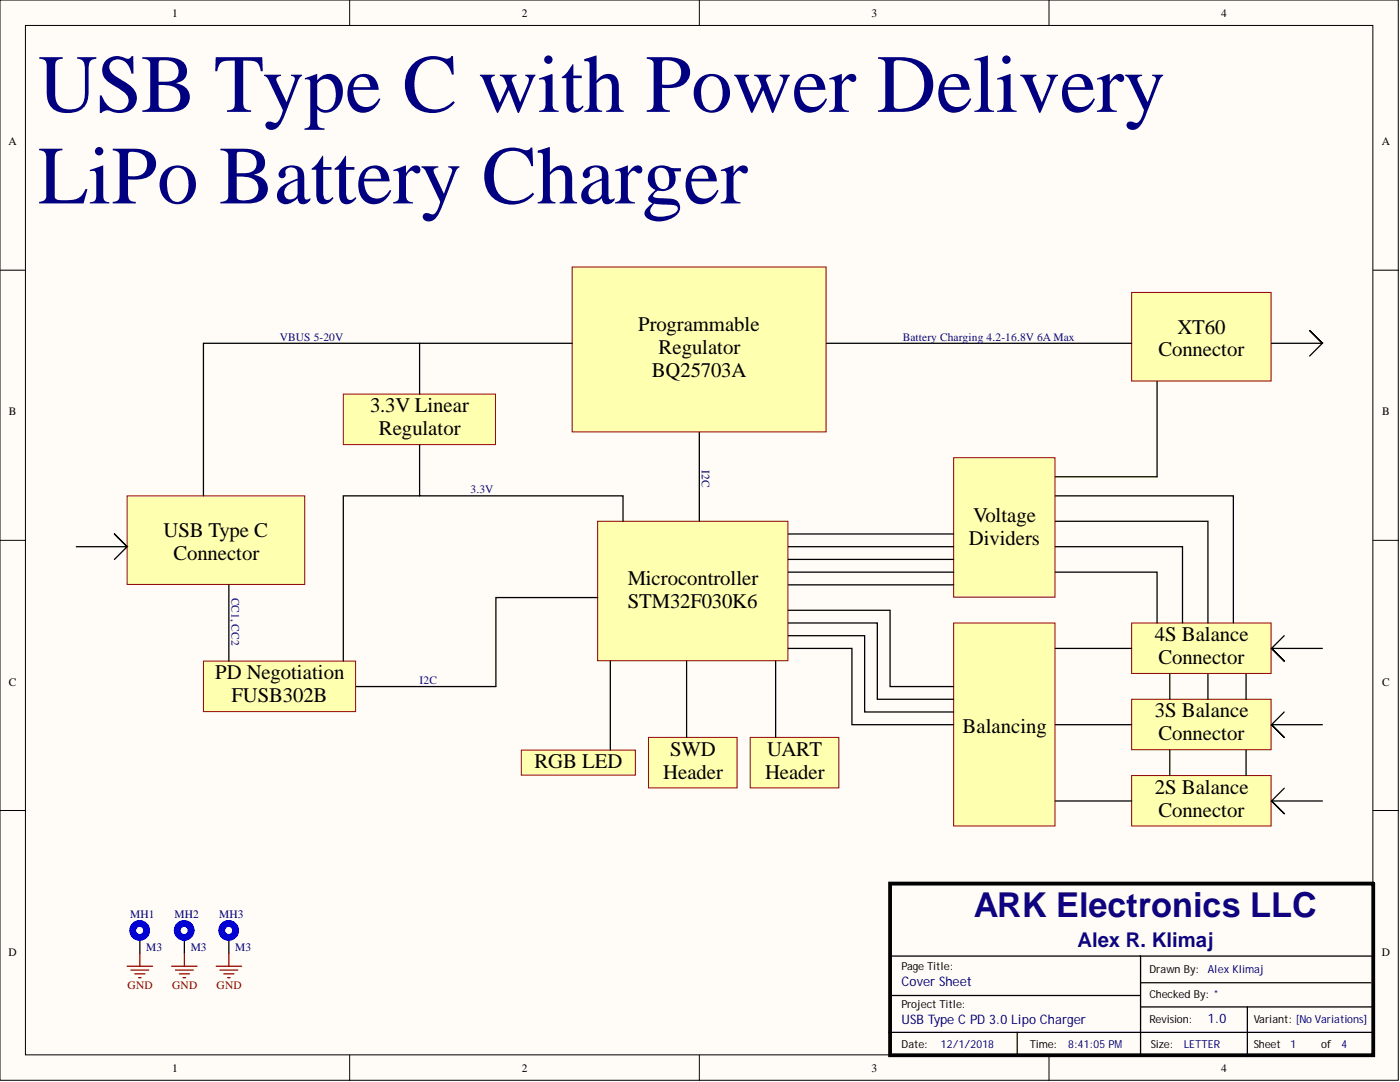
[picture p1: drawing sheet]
<svg xmlns="http://www.w3.org/2000/svg" width="279mm" height="216mm" viewBox="0 0 279 216" stroke-linecap="round" stroke-linejoin="round" font-family="sans-serif">
<g fill="#fffcf8" stroke="#000" stroke-width=".2">
<path d="M0 0h279.1v215.6h-279.1z"/>
<path d="M5.1 5.1h268.9v205.4h-268.9z"/>
</g>
<path d="M69.8 0v5.1M139.6 0v5.1M209.4 0v5.1M0 53.9h5.1M274.1 53.9h5M0 107.8h5.1M274.1 107.8h5M0 161.7h5.1M274.1 161.7h5M69.8 210.6v5M139.6 210.6v5M209.4 210.6v5" fill="none" stroke="#000" stroke-width=".2"/>
<path d="M177.6 176.3h96.5v34.3h-96.5z" fill="none" stroke="#000" stroke-width=".76"/>
<path d="M177.9 190.8h95.9M177.9 198.6h49.7M227.6 190.8v19.8M227.6 196.1h46M177.4 206h96.4M203 206v4.8M227.7 200.9h46.4M248.9 200.9v9.9" fill="none" stroke="#000" stroke-width=".25"/>
<g fill="#ffffb0" stroke="#980000" stroke-width=".2">
<path d="M25.4 98.9h35.4v17.7h-35.4z"/>
<path d="M40.6 131.9h30.4v10.1h-30.4z"/>
<path d="M225.8 58.4h27.9v17.6h-27.9z"/>
<path d="M225.8 124.3h27.9v10.1h-27.9z"/>
<path d="M225.8 139.5h27.9v10.1h-27.9z"/>
<path d="M225.8 154.8h27.9v10h-27.9z"/>
<path d="M190.3 124.3h20.2v40.5h-20.2z"/>
<path d="M68.5 78.6h30.4v10.1h-30.4z"/>
<path d="M114.2 53.3h50.7v32.9h-50.7z"/>
<path d="M119.3 104h38v27.8h-38z"/>
<path d="M104 149.7h22.8v5h-22.8z"/>
<path d="M129.4 147.1h17.7v10.1h-17.7z"/>
<path d="M149.7 147.1h17.7v10.1h-17.7z"/>
</g>
<g fill="none" stroke="#000" stroke-width=".25">
<path d="M83.7 68.5v10.1M114.2 68.5h-73.6v30.4M164.9 68.5h60.9M83.7 88.8v10.1h40.6v5.1M139.6 86.3v17.7M45.7 116.7v15.2M119.3 119.2h-20.3v17.8h-27.9M121.8 131.9v17.8M137 131.9v15.2M154.8 131.9v15.2M210.6 129.4h15.2M210.6 144.6h15.2"/>
<path d="M210.6 159.8h15.2"/>
</g>
<path d="M190.3 91.3h20.2v27.9h-20.2z" fill="#ffffb0" stroke="#980000" stroke-width=".2"/>
<g fill="none" stroke="#000" stroke-width=".25">
<path d="M230.9 76.1v19h-20.3M253.8 68.5h10.1l-2.5 2.5M261.4 66l2.5 2.5-2.5-2.5M83.7 98.9h-15.2v33M210.6 98.9h35.5v25.4M15.2 109.1h10.2l-2.6 2.5M22.8 106.6l2.6 2.5-2.6-2.5M157.3 116.7h33M157.3 114.2h33M157.3 111.6h33M157.3 109.1h33M157.3 106.6h33"/>
<path d="M210.6 114.2h20.3v10.1M210.6 109.1h25.4v15.2M210.6 104h30.5v20.3M157.3 129.4h12.7v15.2h20.3M157.3 126.8h15.3v15.3h17.7M157.3 124.3h17.8v15.2h15.2M157.3 121.8h20.3v15.2h12.7M233.5 134.5v5M241.1 134.5v5M248.7 134.5v5M256.3 126.8l-2.5 2.6h10.1M256.3 131.9l-2.5-2.5 2.5 2.5"/>
<path d="M233.5 149.7v5.1M248.7 149.7v5.1M256.3 142.1l-2.5 2.5h10.1M256.3 147.1l-2.5-2.5 2.5 2.5M256.3 157.3l-2.5 2.5h10.1M256.3 162.4l-2.5-2.6 2.5 2.6M27.9 187.7v2.6M36.8 187.7v2.6M45.7 187.7v2.6"/>
</g>
<g fill="none" stroke="#00f" stroke-width=".25">
<circle cx="27.9" cy="185.7" r="1.94"/>
<circle cx="36.8" cy="185.7" r="1.94"/>
<circle cx="45.6" cy="185.7" r="1.94"/>
</g>
<g fill="none" stroke="#00f" stroke-width="1.3">
<circle cx="27.9" cy="185.7" r="1.36"/>
<circle cx="36.8" cy="185.7" r="1.36"/>
<circle cx="45.6" cy="185.7" r="1.36"/>
</g>
<g fill="none" stroke="#800000" stroke-width=".25">
<path d="M25.4 192.8h5.1M26.1 193.6h3.6M26.9 194.3h2M27.7 195.1h.5M27.9 190.3v2.5M34.3 192.8h5M35 193.6h3.6M35.8 194.3h2M36.5 195.1h.5M36.8 190.3v2.5M43.1 192.8h5.1M43.9 193.6h3.6"/>
<path d="M44.7 194.3h2M45.4 195.1h.5M45.7 190.3v2.5"/>
</g>
<g font-size="16.5" fill="#000080">
<text x="7.6" y="22.3">USB Type C with Power Delivery</text>
<text x="7.6" y="40.6">LiPo Battery Charger</text>
</g>
<text font-size="6.8" fill="#11037f" x="194.4" y="183">ARK Electronics LLC</text>
<g font-size="4.1">
<text x="127.4" y="66">Programmable</text>
<text x="131.4" y="70.6">Regulator</text>
<text x="231.2" y="71.1">Connector</text>
<text x="235" y="66.6">XT60</text>
<text x="130.1" y="75.2">BQ25703A</text>
<text x="73.8" y="82.3">3.3V Linear</text>
<text x="75.6" y="86.8">Regulator</text>
<text x="32.7" y="107.1">USB Type C</text>
<text x="194.2" y="104.1">Voltage</text>
<text x="34.6" y="111.7">Connector</text>
<text x="193.4" y="108.7">Dividers</text>
<text x="125.3" y="116.8">Microcontroller</text>
<text x="125.3" y="121.3">STM32F030K6</text>
<text x="230.5" y="127.9">4S Balance</text>
<text x="43" y="135.6">PD Negotiation</text>
<text x="231.2" y="132.5">Connector</text>
<text x="46.2" y="140.1">FUSB302B</text>
<text x="230.5" y="143.2">3S Balance</text>
<text x="192.1" y="146.2">Balancing</text>
<text x="231.2" y="147.7">Connector</text>
<text x="106.7" y="153.3">RGB LED</text>
<text x="132.4" y="155.3">Header</text>
<text x="133.7" y="150.8">SWD</text>
<text x="152.7" y="155.3">Header</text>
<text x="153.1" y="150.8">UART</text>
<text x="230.5" y="158.4">2S Balance</text>
<text x="231.2" y="163">Connector</text>
</g>
<text font-size="4.1" fill="#11037f" x="215" y="188.9">Alex R. Klimaj</text>
<g font-size="2.6" fill="#000080">
<text x="179.9" y="196.8">Cover Sheet</text>
<text x="179.9" y="204.4">USB Type C PD 3.0Lipo Charger</text>
<text x="241.1" y="204.1">1.0</text>
</g>
<g font-size="2.3">
<text x="34.3" y="3.3">1</text>
<text x="104.1" y="3.3">2</text>
<text x="173.9" y="3.3">3</text>
<text x="243.7" y="3.3">4</text>
<text x="1.7" y="29">A</text>
<text x="275.8" y="29">A</text>
<text x="1.8" y="82.9">B</text>
<text x="275.8" y="82.9">B</text>
<text x="1.8" y="136.8">C</text>
<text x="275.8" y="136.8">C</text>
<text x="1.7" y="190.7">D</text>
<text x="275.8" y="190.7">D</text>
<text x="34.3" y="213.9">1</text>
<text x="104.1" y="213.9">2</text>
<text x="173.9" y="213.9">3</text>
<text x="243.7" y="213.9">4</text>
</g>
<g font-size="2.3" fill="#11037f">
<text x="55.8" y="68">VBUS 5-20V</text>
<text x="180.2" y="68">Battery Charging 4.2-16.8V 6A Max</text>
<text x="140.1" y="93.9" transform="rotate(90 140.1 93.9)">I2C</text>
<text x="93.9" y="98.4">3.3V</text>
<text x="46.2" y="119.2" transform="rotate(90 46.2 119.2)">CC1, CC2</text>
<text x="83.7" y="136.5">I2C</text>
</g>
<g font-size="2.3" fill="#000080">
<text x="26" y="183.2">MH1</text>
<text x="34.8" y="183.2">MH2</text>
<text x="43.7" y="183.2">MH3</text>
<text x="29.2" y="189.8">M3</text>
<text x="38.1" y="189.8">M3</text>
<text x="46.9" y="189.8">M3</text>
</g>
<g font-size="2.3" fill="#800000">
<text x="25.5" y="197.4">GND</text>
<text x="34.3" y="197.4">GND</text>
<text x="43.2" y="197.4">GND</text>
</g>
<g font-size="2.2">
<text x="179.9" y="193.6">Page Title:</text>
<text x="229.4" y="194.1">Drawn By:</text>
<text x="179.9" y="201.2">Project Title:</text>
<text x="229.4" y="199.1">Checked By: *</text>
<text x="179.9" y="209">Date:</text>
<text x="205.5" y="209">Time:</text>
<text x="229.4" y="204.2">Revision:</text>
<text x="229.7" y="209">Size:</text>
<text x="250.2" y="209">Sheet</text>
<text x="250.2" y="204.2">Variant: [No Variations]</text>
<text x="263.7" y="209">of</text>
</g>
<g font-size="2.2" fill="#000080">
<text x="241.1" y="194.1">Alex Klimaj</text>
<text x="187.8" y="209">12/1/2018</text>
<text x="213.2" y="209">8:41:05 PM</text>
<text x="236.2" y="209">LETTER</text>
<text x="257.6" y="209">1</text>
<text x="267.7" y="209">4</text>
</g>
</svg>
